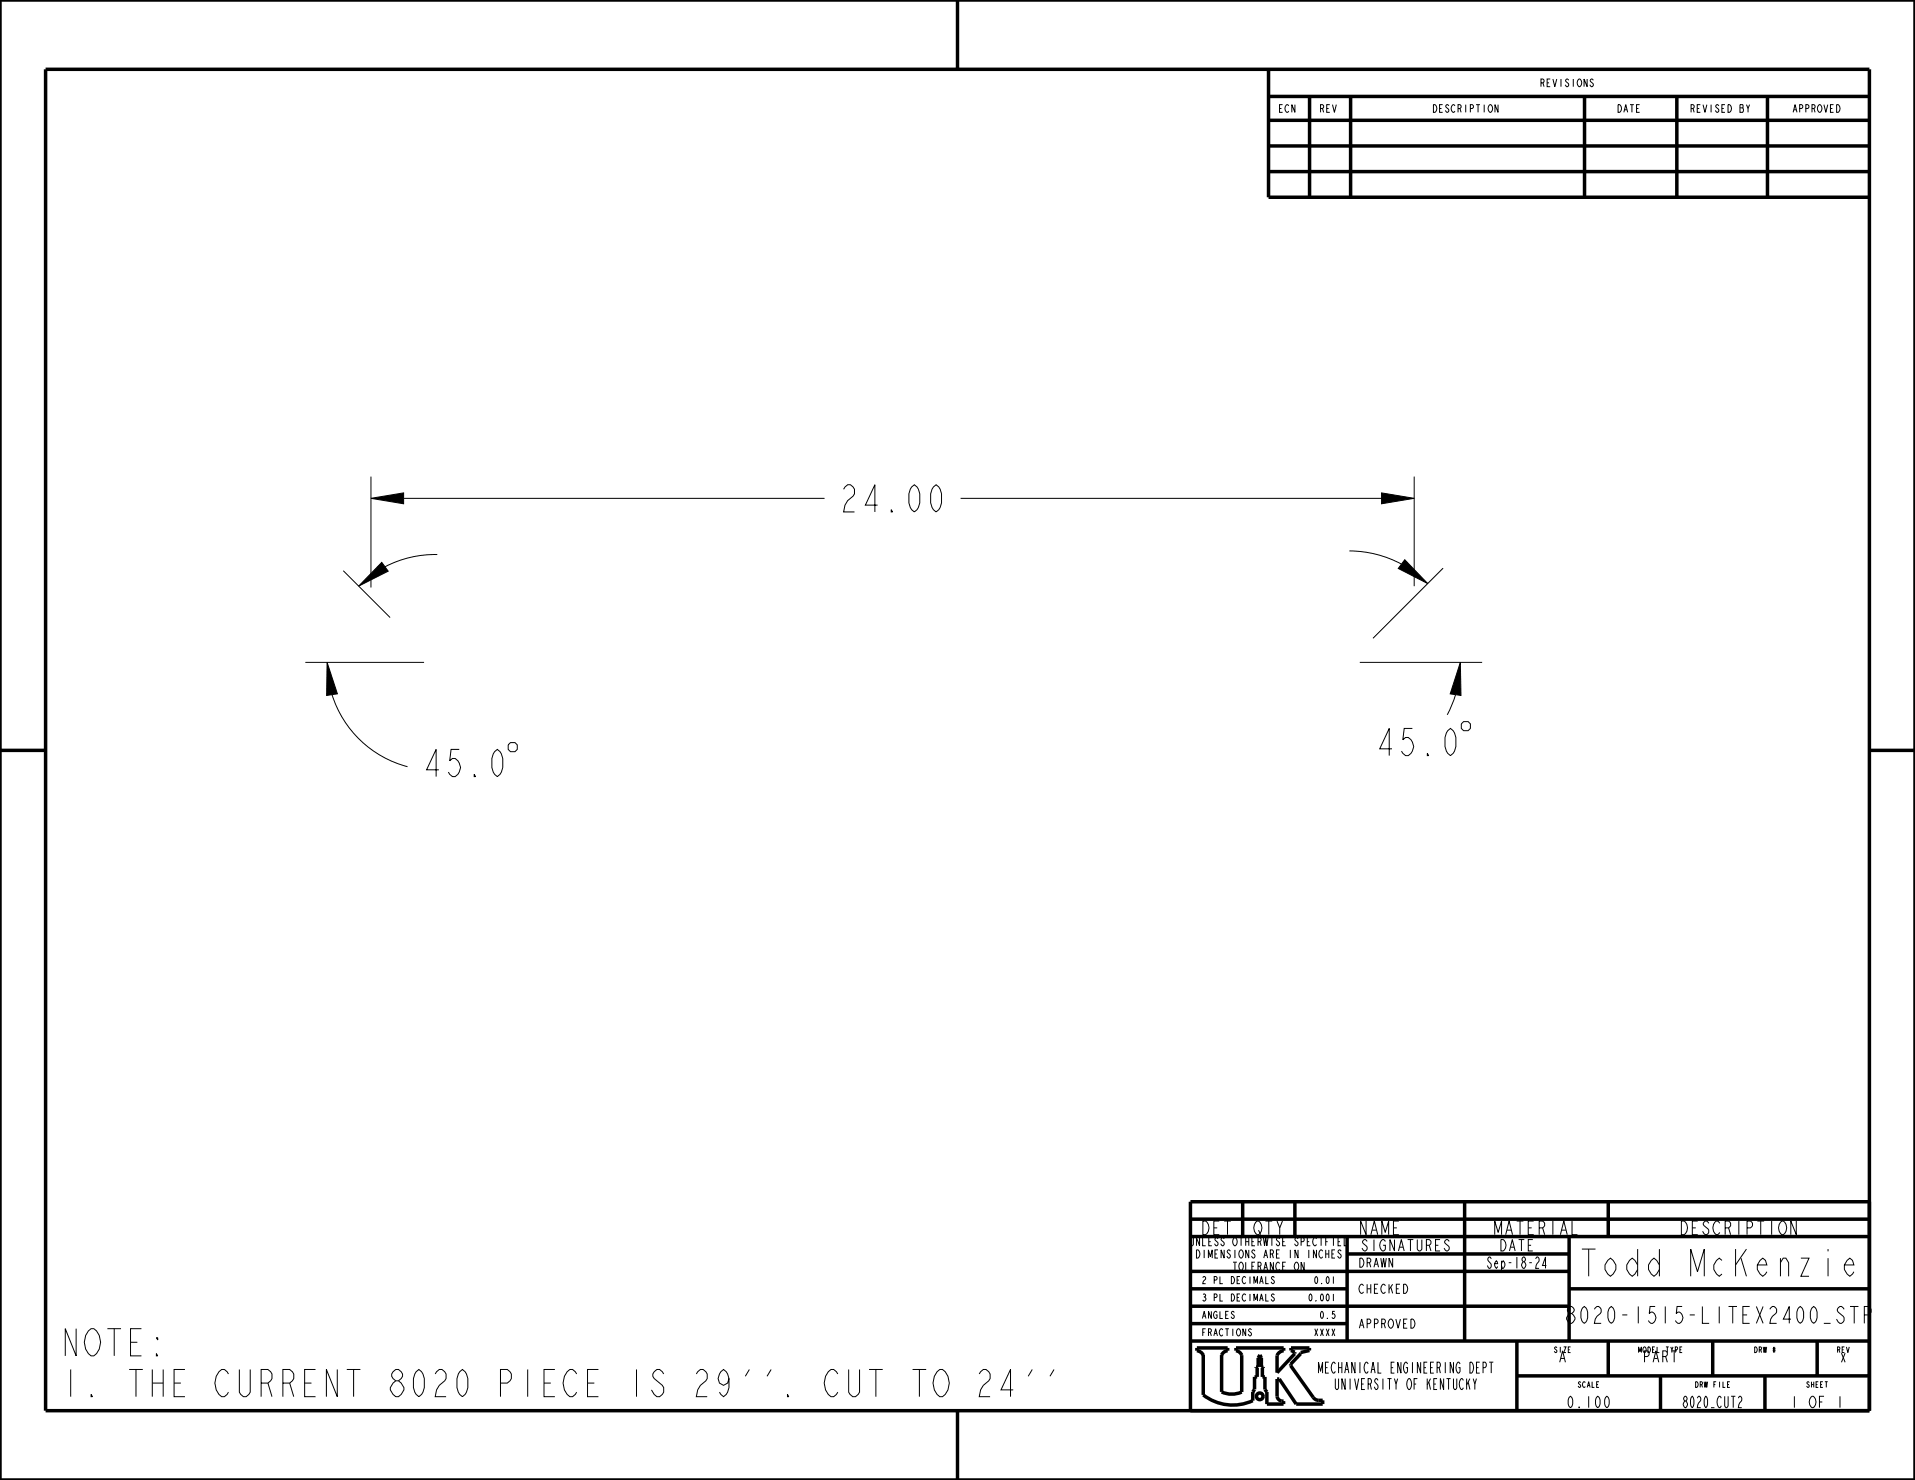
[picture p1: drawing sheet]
<svg xmlns="http://www.w3.org/2000/svg" width="279mm" height="216mm" viewBox="0 0 279 216" stroke-linecap="round" stroke-linejoin="round" font-family="sans-serif">
<path d="M54.1 72.7l4.8-.8v1.6zM201.6 71.9l4.7 .8-4.7 .8zM47.7 96.6l1.5 4.6-1.5 .3zM55.7 82l.9 1.3-4.3 2.2zM205 81.7l3.3 3.4-4.3-2.2zM213.1 96.6l.1 4.9-1.6-.3z" fill="#000"/>
<g fill="none" stroke="#000" stroke-width=".15">
<path d="M54.1 72.7l4.8-.8v1.6zM54.1 69.5v16.2M58.9 72.7h61.4M140.1 72.7h61.5M201.6 71.9l4.7 .8-4.7 .8zM206.3 69.5v16M44.5 96.6h17.4M47.7 96.6l1.5 4.6-1.5 .3zM50.1 83.3l6.8 6.8M55.7 82l.9 1.3-4.3 2.2zM63.8 80.9a15.7 15.7 0 0 0-7.6 1.8M196.9 80.4a16.3 16.3 0 0 1 7.6 1.9"/>
<path d="M198.4 96.6h17.8M205 81.7l3.3 3.4-4.3-2.2zM210.5 82.9l-10.2 10.2M213.1 96.6l.1 4.9-1.6-.3zM48.4 101.3a15.7 15.7 0 0 0 11.1 10.5M74.5 108.3h.6l.4 .4v.6l-.4 .4h-.6l-.4-.4v-.6zM212.4 101.3l-.6 1.5-.6 1.5M213.5 105.3h.7l.3 .3v.7l-.3 .3h-.7l-.3-.3v-.7zM153.8 199.8l-.6 1"/>
</g>
<g fill="none" stroke="#000" stroke-width=".51">
<path d="M0 0h279.4v215.9h-279.4zM6.7 10.1h266v195.7h-266zM139.7 0v10.1M185.1 10.1v18.7h87.6M185.1 17.5h87.6M185.1 14.1h87.6M191.1 14.1v14.7M197.1 14.1v14.7M231.2 14.1v14.7M244.7 14.1v14.7M257.9 14.1v14.7M185.1 25h87.6"/>
<path d="M185.1 21.3h87.6M0 109.5h6.7M272.7 109.5h6.7M173.7 177.8h99M181.3 175.3v5.1M188.9 175.3v5.1M213.7 175.3v20.3M234.6 175.3v5.1M272.7 175.3h-99v30.5M173.7 195.6h99M173.7 193.1h22.8M173.7 190.5h55.2"/>
<path d="M173.7 188h22.8M173.7 185.5h55.2M173.7 180.4h99M175.6 197.6v5.9a7 7 0 0 0 7.2 .8v-1.2l.2-.4v-1.8h.4v-1.4h-.1v-.1h.3v-1.3l.2-.4 .2 .4v1.3h.3v.1h-.1v1.4h.4v1.8l.2 .4v1.7h2.5v-.4a.84 .84 0 0 1-1-.7v-2.5h.3l2.5 3.6h3.9v-.5a1.33 1.33 0 0 1-1.4-.5l-3.3-4.6v-.2l1.5-1.5v-.2l1.2-.3v-.4h-2.6v.4l.5 .2v.3l-2.6 2.7v-2.5a1.16 1.16 0 0 1 1-.7v-.4h-7v.4a1.05 1.05 0 0 1 .9 .7v5.4a3.5 3.5 0 0 1-3 0v-5.4a1.06 1.06 0 0 1 .9-.7v-.4h-4.5v.4a1.16 1.16 0 0 1 1 .7M196.5 182.9h32.4M196.5 180.4v15.2M221.3 195.6v10.2M228.9 188h43.8M228.9 180.4v15.2M234.6 195.6v5.1M249.9 195.6v5.1M265.1 195.6v5.1"/>
<path d="M139.7 205.8v10.1M221.3 200.7h51.4M242.3 200.7v5.1M257.5 200.7v5.1"/>
<circle cx="183.8" cy="203.7" r=".49"/>
</g>
<g font-size="5.2">
<text x="122.3" y="74.7">24.00</text>
<text x="61.4" y="113.3">45.0</text>
<text x="200.5" y="110.2">45.0</text>
<text x="230.7" y="186.2">Todd McKenzie</text>
<text x="8.7" y="197.8">NOTE:</text>
<text x="8.7" y="203.7">1. THE CURRENT 8020 PIECE IS 29''. CUT TO 24''</text>
</g>
<text font-size="3.2" x="228.8" y="193">8020-1515-LITEX2400_STP</text>
<g font-size="2.6">
<text x="175.2" y="180.1">DET</text>
<text x="182.8" y="180.1">QTY</text>
<text x="198.2" y="180.1">NAME</text>
<text x="217.9" y="180.1">MATERIAL</text>
<text x="245.1" y="180.1">DESCRIPTION</text>
</g>
<g font-size="2.2">
<text x="198.6" y="182.5">SIGNATURES</text>
<text x="216.9" y="185">Sep-18-24</text>
<text x="218.7" y="182.5">DATE</text>
<text x="227.3" y="198.7">A</text>
<text x="239.7" y="198.7">PART</text>
<text x="228.5" y="205.3">0.100</text>
<text x="245.5" y="205.3">8020_CUT2</text>
<text x="261.2" y="205.3">1 OF 1</text>
</g>
<g font-size="2.1">
<text x="192.5" y="200.3">MECHANICAL ENGINEERING DEPT</text>
<text x="194.8" y="202.7">UNIVERSITY OF KENTUCKY</text>
</g>
<g font-size="1.7">
<text x="198.1" y="184.9">DRAWN</text>
<text x="198.1" y="188.7">CHECKED</text>
<text x="198.1" y="193.8">APPROVED</text>
<text x="268.4" y="198.7">X</text>
</g>
<g font-size="1.6">
<text x="173.7" y="181.7">UNLESS OTHERWISE SPECIFIED</text>
<text x="174.6" y="183.5">DIMENSIONS ARE IN INCHES</text>
<text x="179.9" y="185.3">TOLERANCE ON</text>
</g>
<g font-size="1.5">
<text x="186.5" y="16.4">ECN</text>
<text x="192.5" y="16.4">REV</text>
<text x="209" y="16.4">DESCRIPTION</text>
<text x="224.7" y="12.6">REVISIONS</text>
<text x="235.9" y="16.4">DATE</text>
<text x="246.6" y="16.4">REVISED BY</text>
<text x="261.5" y="16.4">APPROVED</text>
</g>
<g font-size="1.4">
<text x="175.3" y="189.8">3 PL DECIMALS</text>
<text x="175.3" y="187.3">2 PL DECIMALS</text>
<text x="190.9" y="189.8">0.001</text>
<text x="191.7" y="187.3">0.01</text>
<text x="175.3" y="194.9">FRACTIONS</text>
<text x="175.3" y="192.3">ANGLES</text>
<text x="191.7" y="194.9">XXXX</text>
<text x="192.5" y="192.3">0.5</text>
</g>
<g font-size="1.1">
<text x="226.7" y="197.3">SIZE</text>
<text x="239" y="197.3">MODEL TYPE</text>
<text x="255.9" y="197.3">DRW #</text>
<text x="268" y="197.3">REV</text>
<text x="230.2" y="202.4">SCALE</text>
<text x="247.3" y="202.4">DRW FILE</text>
<text x="263.5" y="202.4">SHEET</text>
</g>
</svg>
